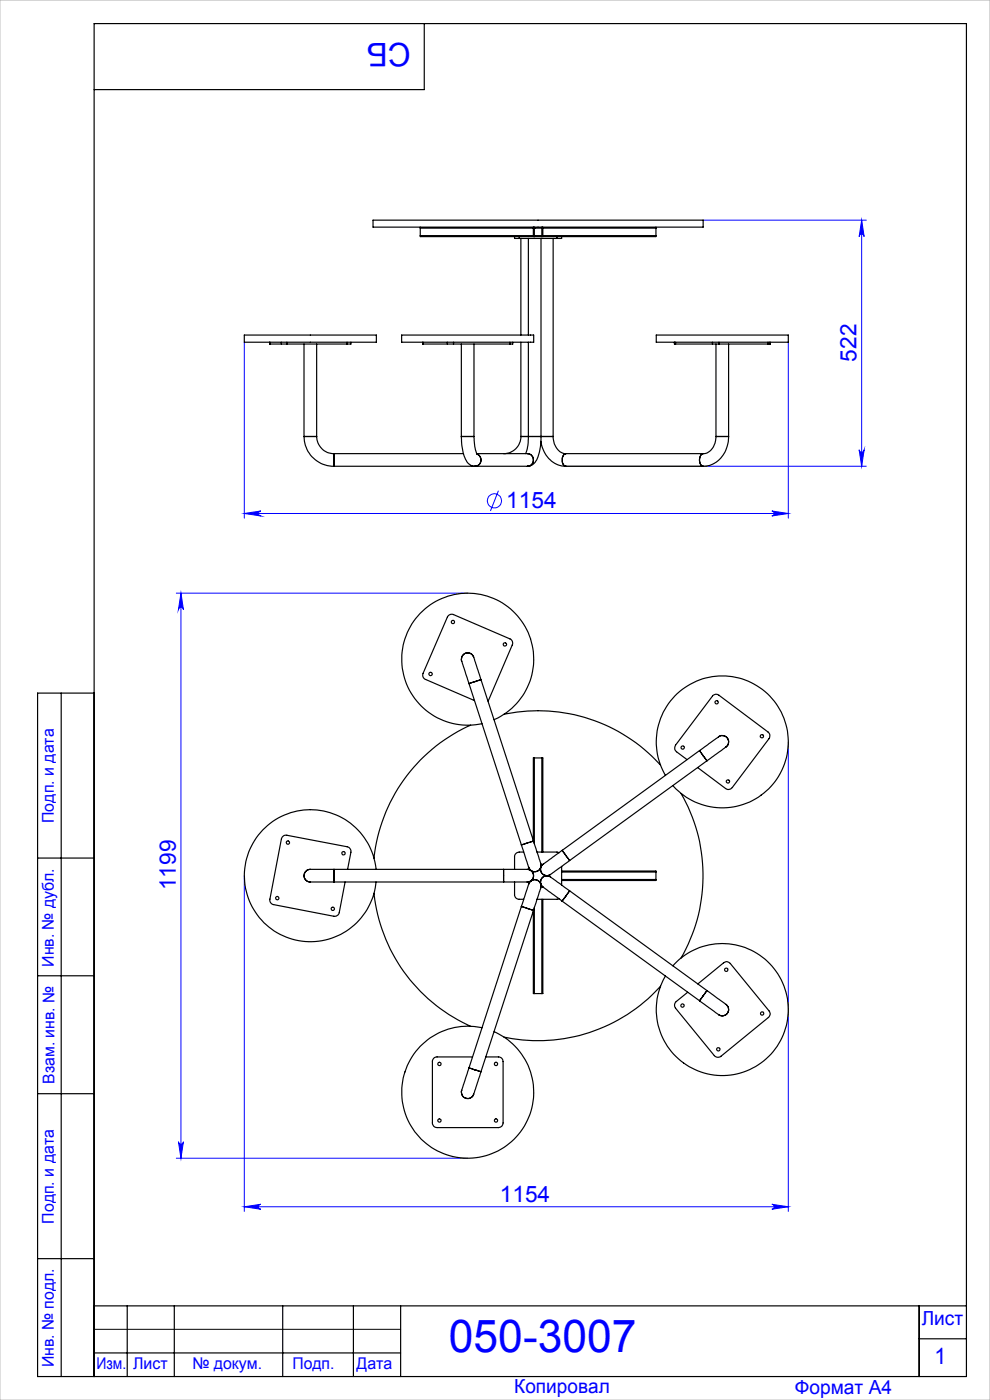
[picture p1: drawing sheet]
<svg xmlns="http://www.w3.org/2000/svg" width="210mm" height="297mm" viewBox="0 0 210 297" stroke-linecap="round" stroke-linejoin="round" font-family="sans-serif">
<g fill="none" stroke="#00f" stroke-width=".21">
<path d="M149.2 46.7h34.6M182.8 46.7l.5 3.5a.53 .53 0 0 0-.5-.5 .53 .53 0 0 0-.6 .5zM182.8 46.7v52.2M51.8 72.6v37.3M167.2 72.6v37.3M120.1 98.9h63.7M182.2 95.4a.53 .53 0 0 0 .6 .5 .53 .53 0 0 0 .5-.5l-.5 3.5zM51.8 108.9l3.6-.5a.53 .53 0 0 0-.6 .5 .53 .53 0 0 0 .6 .6zM51.8 108.9h115.4M105.7 104.1l-1.7 4.3M163.7 108.4l3.5 .5-3.5 .6a.53 .53 0 0 0 .5-.6 .53 .53 0 0 0-.5-.5zM37.4 125.8h61.8"/>
<path d="M38.4 125.8l.5 3.5a.53 .53 0 0 0-.5-.5 .53 .53 0 0 0-.5 .5zM38.4 125.8v119.9M167.2 157.4v99.6M51.8 185.8v71.2M37.4 245.7h61.8M37.9 242.2a.53 .53 0 0 0 .5 .5 .53 .53 0 0 0 .5-.5l-.5 3.5zM51.8 256l3.6-.5a.53 .53 0 0 0-.6 .5 .53 .53 0 0 0 .6 .5zM51.8 256h115.4M163.7 255.5l3.5 .5-3.5 .5a.53 .53 0 0 0 .5-.5 .53 .53 0 0 0-.5-.5z"/>
<circle cx="104.9" cy="106.3" r="1.51"/>
</g>
<path d="M20 282h65" fill="none" stroke="#000" stroke-width=".21"/>
<g fill="none" stroke="#000" stroke-width=".25">
<path d="M90 5v14h-70M13 147v145M20 147h-12v145h197v-287h-185v287M8 182h12M8 207h12M8 232h12M8 267h12M20 277h185M27 277v15M37 277v15M60 277v15M75 277v15"/>
<path d="M85 277v15M195 277v15M20 287h65M195 284h10"/>
</g>
<path d="M0 0h210v297h-210z" fill="none" stroke="#c0c0c0" stroke-width=".21"/>
<g fill="#00f">
<path d="M51.8 108.9l3.6-.5a.53 .53 0 0 0-.6 .5 .53 .53 0 0 0 .6 .6zM163.7 108.4l3.5 .5-3.5 .6a.53 .53 0 0 0 .5-.6 .53 .53 0 0 0-.5-.5zM51.8 256l3.6-.5a.53 .53 0 0 0-.6 .5 .53 .53 0 0 0 .6 .5zM163.7 255.5l3.5 .5-3.5 .5a.53 .53 0 0 0 .5-.5 .53 .53 0 0 0-.5-.5z"/>
<path d="M37.9 242.2a.53 .53 0 0 0 .5 .5 .53 .53 0 0 0 .5-.5l-.5 3.5zM38.4 125.8l.5 3.5a.53 .53 0 0 0-.5-.5 .53 .53 0 0 0-.5 .5z"/>
<path d="M182.2 95.4a.53 .53 0 0 0 .6 .5 .53 .53 0 0 0 .5-.5l-.5 3.5zM182.8 46.7l.5 3.5a.53 .53 0 0 0-.5-.5 .53 .53 0 0 0-.6 .5z"/>
</g>
<g fill="none" stroke="#000" stroke-width=".25">
<path d="M79.1 46.7h70.1v1.5h-70.1zM89.1 48.2v.2M89.1 50v.2h20M89.1 48.4h24M89.1 50h24M89.1 48.4v1.6M109.1 50.2v.4h1M109.1 50.2h1M110.1 50.2v.4M110.1 50.6h8M110.1 50.2h8M110.5 50.6v20.5"/>
<path d="M112.1 50.6v20.5M113.1 50l.2 .2M113.1 48.2v.2M113.1 50v.2M113.1 48.4v1.6M113.3 48.4h.1M113.3 50h.1M113.3 48.2l-.2 .2M113.3 48.4v1.6M113.3 48.4h1.6M113.3 50h1.6M114.8 50.6v42"/>
<path d="M114.9 48.4h.1M114.9 50h.1M114.9 48.2l.2 .2M114.9 48.4v1.6M115.1 50l-.2 .2M115.1 50v.2M115.1 48.2v.2M115.1 48.4v1.6M115.1 48.4h24M115.1 50h24M117.3 50.6v42M118.1 50.2h1"/>
<path d="M118.1 50.2v.4M119.1 50.2v.4h-1M139.1 50v.2h-20M139.1 48.2v.2M139.1 48.4v1.6M51.8 71.1h28v1.5h-28zM57.2 72.6v.4h2.5M57.3 72.6v.4M59.7 73h1.2M59.7 72.6v.4M60.9 73h12.7M60.9 72.6v.4"/>
<path d="M64.5 73v19.6M67.2 73v19.6M73.6 72.6v.4M74.4 72.6v.4h-.8M85.2 71.1h28v1.5h-28zM89.7 72.6v.4h5.2M89.7 72.6v.4M94.9 73h1.3M94.9 72.6v.4M96.2 73h12M96.2 72.6v.4M97.9 73v19.6"/>
<path d="M100.5 73v19.6M108.2 72.6v.4M108.8 72.6v.4h-.6M110.5 72.6v20M112.1 72.6v20M139.2 71.1h28v1.5h-28zM143.1 72.6v.4M143.1 73h.2M143.3 73h7.8M143.3 72.6v.4M151.1 73h1.4M151.1 72.6v.4"/>
<path d="M151.9 73v19.6M152.5 72.6v.4M152.5 73h10.4M154.6 73v19.6M162.9 73h.4M162.9 72.6v.4M163.3 72.6v.4M163.4 72.6l-.1 .4M64.5 92.6a6.3 6.3 0 0 0 6.3 6.3M64.5 92.6h2.7M67.2 92.6a3.7 3.7 0 0 0 3.6 3.6M70.8 96.2v2.7"/>
<path d="M70.8 96.2h27.5M70.8 98.9h41.1M97.9 92.6a9.4 9.4 0 0 0 1.5 5.8 1.43 1.43 0 0 0 1.8 .4 1.43 1.43 0 0 0 .7-1.8l-.7-.7M97.9 92.6h2.6M100.5 92.6a8.5 8.5 0 0 0 .7 3.8M101.1 96.2h10.8a1.34 1.34 0 0 1 1.2 1.4 1.34 1.34 0 0 1-1.2 1.3M110.5 92.6a3.6 3.6 0 0 1-3.7 3.6M110.5 92.6h1.6M112.1 92.6l-.1 1.9-.5 1.7M112.1 92.6h2.7M114.7 93.6a5.7 5.7 0 0 0 5.4 5.3M114.8 92.6a9.1 9.1 0 0 1-1.5 5.6l-.5 .5-.9 .2"/>
<path d="M114.8 92.6h2.5M117.3 92.6a3.3 3.3 0 0 0 2.8 3.6M120.1 96.2a1.59 1.59 0 0 0-.3 2.6l.3 .1M120.1 96.2h29.1M120.1 98.9h29.1M149.2 96.2a1.54 1.54 0 0 0 0 2.7M151.9 92.6a3.3 3.3 0 0 1-2.7 3.6M151.9 92.6h2.7M154.6 92.6a6 6 0 0 1-5.2 6.3h-.2M100.5 139.4l1.5 4.8M100.5 139.4a1.34 1.34 0 0 0-1.7-.8 1.34 1.34 0 0 0-.9 1.7M97.9 140.3l1.6 4.7"/>
<path d="M99.5 145l11.1 34.2M99.8 153.8a34.9 34.9 0 0 0-20.5 28.3M100.6 148.6l-10.3-4.5a1 1 0 0 1-.6-1.3l5.2-11.9a1.03 1.03 0 0 1 1.3-.5l12 5.1a.94 .94 0 0 1 .5 1.3l-5.2 12M102 144.2l-2.5 .8M102 144.2l11.2 34.2M104.8 152.7a14 14 0 0 0 3.4-23.6 14 14 0 0 0-22.6 7.4 14 14 0 0 0 16.6 17M106.9 151.5a35.2 35.2 0 0 1 33.2 10.8M148.4 159.2l1.6 2.2M148.4 159.2l-29.2 21.2M152.4 156.3l-4 2.9M152.4 156.3a1.33 1.33 0 0 1 1.9 .3 1.33 1.33 0 0 1-.3 1.9M154 158.5l-4 2.9"/>
<path d="M110.6 179.2l1.5 4.8M113.2 178.4l1.5 4.8M113.2 178.4l-2.6 .8M113.3 160.8h-.2v17.6M113.3 160.8v18.2M113.3 160.8h1.6M114.9 160.8h.2v20M114.9 160.8v20M141.1 164.5a14 14 0 0 1 11-21.1 14 14 0 0 1 14.1 19.1 14 14 0 0 1-23.3 4.3l-.2-.2M144.5 168.3a35 35 0 0 1 0 34.9M145.7 161.1l-2.2-1.6a1.04 1.04 0 0 1-.2-1.4l7.8-10.4a.94 .94 0 0 1 1.4-.2l10.4 7.8a1.04 1.04 0 0 1 .2 1.4l-7.8 10.4a1.04 1.04 0 0 1-1.4 .2l-5.9-4.5M150 161.4l-29.2 21.2"/>
<path d="M65.8 184.4h5M65.8 187.1h5M65.8 184.4a1.34 1.34 0 0 0-1.3 1.4 1.34 1.34 0 0 0 1.3 1.3M70.8 184.4v2.7M70.8 187.1h36M70.8 184.4h36M73.7 184.4l.7-3.6a1.04 1.04 0 0 0-.8-1.2l-12.7-2.4a.98 .98 0 0 0-1.2 .8l-2.4 12.7a.98 .98 0 0 0 .7 1.2l12.8 2.5a1.04 1.04 0 0 0 1.2-.8l1.2-6.5M79.3 189.5a34.9 34.9 0 0 0 20.5 28.2M79.8 184.4a14 14 0 0 0-21.4-10.5 14 14 0 0 0 0 23.8 14 14 0 0 0 21.4-10.6M106.8 184.4h5M106.8 187.1h5M106.8 184.4v2.7"/>
<path d="M109.1 187.1v2.7a.96 .96 0 0 0 1 1h1M110.6 192.3l2.6 .8M110.6 192.3l-11.1 34.3M111.1 180.8h-1a1.02 1.02 0 0 0-1 1v2.6M111.8 184.4a1.34 1.34 0 0 1 1.4 1.4 1.34 1.34 0 0 1-1.4 1.3M112.1 187.5l-1.5 4.8M112.1 187.5a1.34 1.34 0 0 1 1.7-.8 1.34 1.34 0 0 1 .9 1.7M113.1 193.2v17.6h.2M113.2 193.1l-11.2 34.3M113.3 192.5v18.3M113.9 180.8h4.2l.5 .1M114.7 188.4l-1.5 4.7"/>
<path d="M114.7 183.2a1.34 1.34 0 0 1-.9 1.7 1.34 1.34 0 0 1-1.7-.9M114.9 190.8v20M115.1 190.8v20h-.2M115.2 188.2l4 3M115.2 183.3a1.34 1.34 0 0 0-.3 1.9 1.34 1.34 0 0 0 1.9 .3M116.8 186.1l4 2.9M116.8 186.1a1.33 1.33 0 0 0-1.9 .2 1.33 1.33 0 0 0 .3 1.9M118.6 190.7l-4.7 .1M119.1 184.8h20v.2M119.1 183.8v3.9M119.1 186.6h20M119.1 185h20"/>
<path d="M119.2 180.4l-4 2.9M119.2 180.4l1.6 2.2M119.2 191.2l29.2 21.1M120.8 182.6l-4 2.9M120.8 189l-1.6 2.2M120.8 189l29.2 21.1M139.1 186.6v.2h-20M139.1 185v1.6M102.2 218a14 14 0 0 0-16.7 16.6 14 14 0 0 0 22.1 8.3 14 14 0 0 0-1.6-23.4l-1.2-.6M113.3 210.8h1.6M140.1 209.2a35 35 0 0 1-33.2 10.8M142.7 204.9a14 14 0 0 1 23.5 3.9 14 14 0 0 1-13.9 19.4 14 14 0 0 1-11.3-20.9l.1-.3"/>
<path d="M148 208.7l5.5-4.4a.95 .95 0 0 1 1.4 .1l8.2 10.1a.95 .95 0 0 1-.1 1.4l-10.1 8.2a1.03 1.03 0 0 1-1.4-.2l-8.2-10a1.03 1.03 0 0 1 .1-1.4l2.5-2M148.4 212.3l4 3M150 210.1l4 3M150 210.1l-1.6 2.2M154 213.1a1.34 1.34 0 0 1 .3 1.8 1.34 1.34 0 0 1-1.9 .4M97.9 231.3a1.33 1.33 0 0 0 .9 1.7 1.33 1.33 0 0 0 1.7-.9M99.5 226.6l-1.6 4.7M99.5 226.6l2.5 .8M100.2 224.2h-7.5a.96 .96 0 0 0-1 1v13a.96 .96 0 0 0 1 1h13a.96 .96 0 0 0 1-1v-13a.96 .96 0 0 0-1-1h-2.7M102 227.4l-1.5 4.7"/>
<circle cx="96.1" cy="131.9" r=".36"/>
<circle cx="107.1" cy="136.7" r=".36"/>
<circle cx="91.3" cy="143" r=".36"/>
<circle cx="144.8" cy="158.6" r=".35"/>
<circle cx="152" cy="149" r=".36"/>
<circle cx="161.6" cy="156.2" r=".36"/>
<circle cx="61.1" cy="178.7" r=".35"/>
<circle cx="154.4" cy="165.8" r=".35"/>
<circle cx="58.8" cy="190.5" r=".35"/>
<circle cx="70.6" cy="192.8" r=".34"/>
<circle cx="72.9" cy="181" r=".36"/>
<circle cx="144.8" cy="213.3" r=".35"/>
<circle cx="154.1" cy="205.7" r=".36"/>
<circle cx="161.7" cy="215" r=".35"/>
<circle cx="93.2" cy="237.7" r=".35"/>
<circle cx="93.2" cy="225.7" r=".35"/>
<circle cx="105.2" cy="237.7" r=".35"/>
<circle cx="105.2" cy="225.7" r=".35"/>
<circle cx="152.4" cy="222.6" r=".36"/>
</g>
<text font-size="9.6" fill="#00f" x="95.2" y="286.9">050-3007</text>
<text font-size="6.9" fill="#00f" x="87.1" y="9.2" transform="rotate(-180 87.1 9.2)">СБ</text>
<g font-size="4.8" fill="#00f">
<text x="181.7" y="76.7" transform="rotate(-90 181.7 76.7)">522</text>
<text x="107.4" y="107.8">1154</text>
<text x="37.3" y="188.9" transform="rotate(-90 37.3 188.9)">1199</text>
<text x="106" y="254.9">1154</text>
<text x="198.2" y="289.5">1</text>
</g>
<g font-size="4.1" fill="#00f">
<text x="195.5" y="281.2">Лист</text>
<text x="109.1" y="295.6">Копировал</text>
<text x="168.6" y="295.7">Формат А4</text>
</g>
<g font-size="3.4" fill="#00f">
<text x="11.4" y="174.6" transform="rotate(-90 11.4 174.6)">Подп. и дата</text>
<text x="11.4" y="205.1" transform="rotate(-90 11.4 205.1)">Инв. № дубл.</text>
<text x="11.6" y="229.9" transform="rotate(-90 11.6 229.9)">Взам. инв. №</text>
<text x="11.4" y="259.6" transform="rotate(-90 11.4 259.6)">Подп. и дата</text>
<text x="11.4" y="290" transform="rotate(-90 11.4 290)">Инв. № подл.</text>
<text x="20.4" y="290.4">Изм.</text>
<text x="28.2" y="290.4">Лист</text>
<text x="40.8" y="290.4">№ докум.</text>
<text x="62" y="290.4">Подп.</text>
<text x="75.6" y="290.4">Дата</text>
</g>
</svg>
